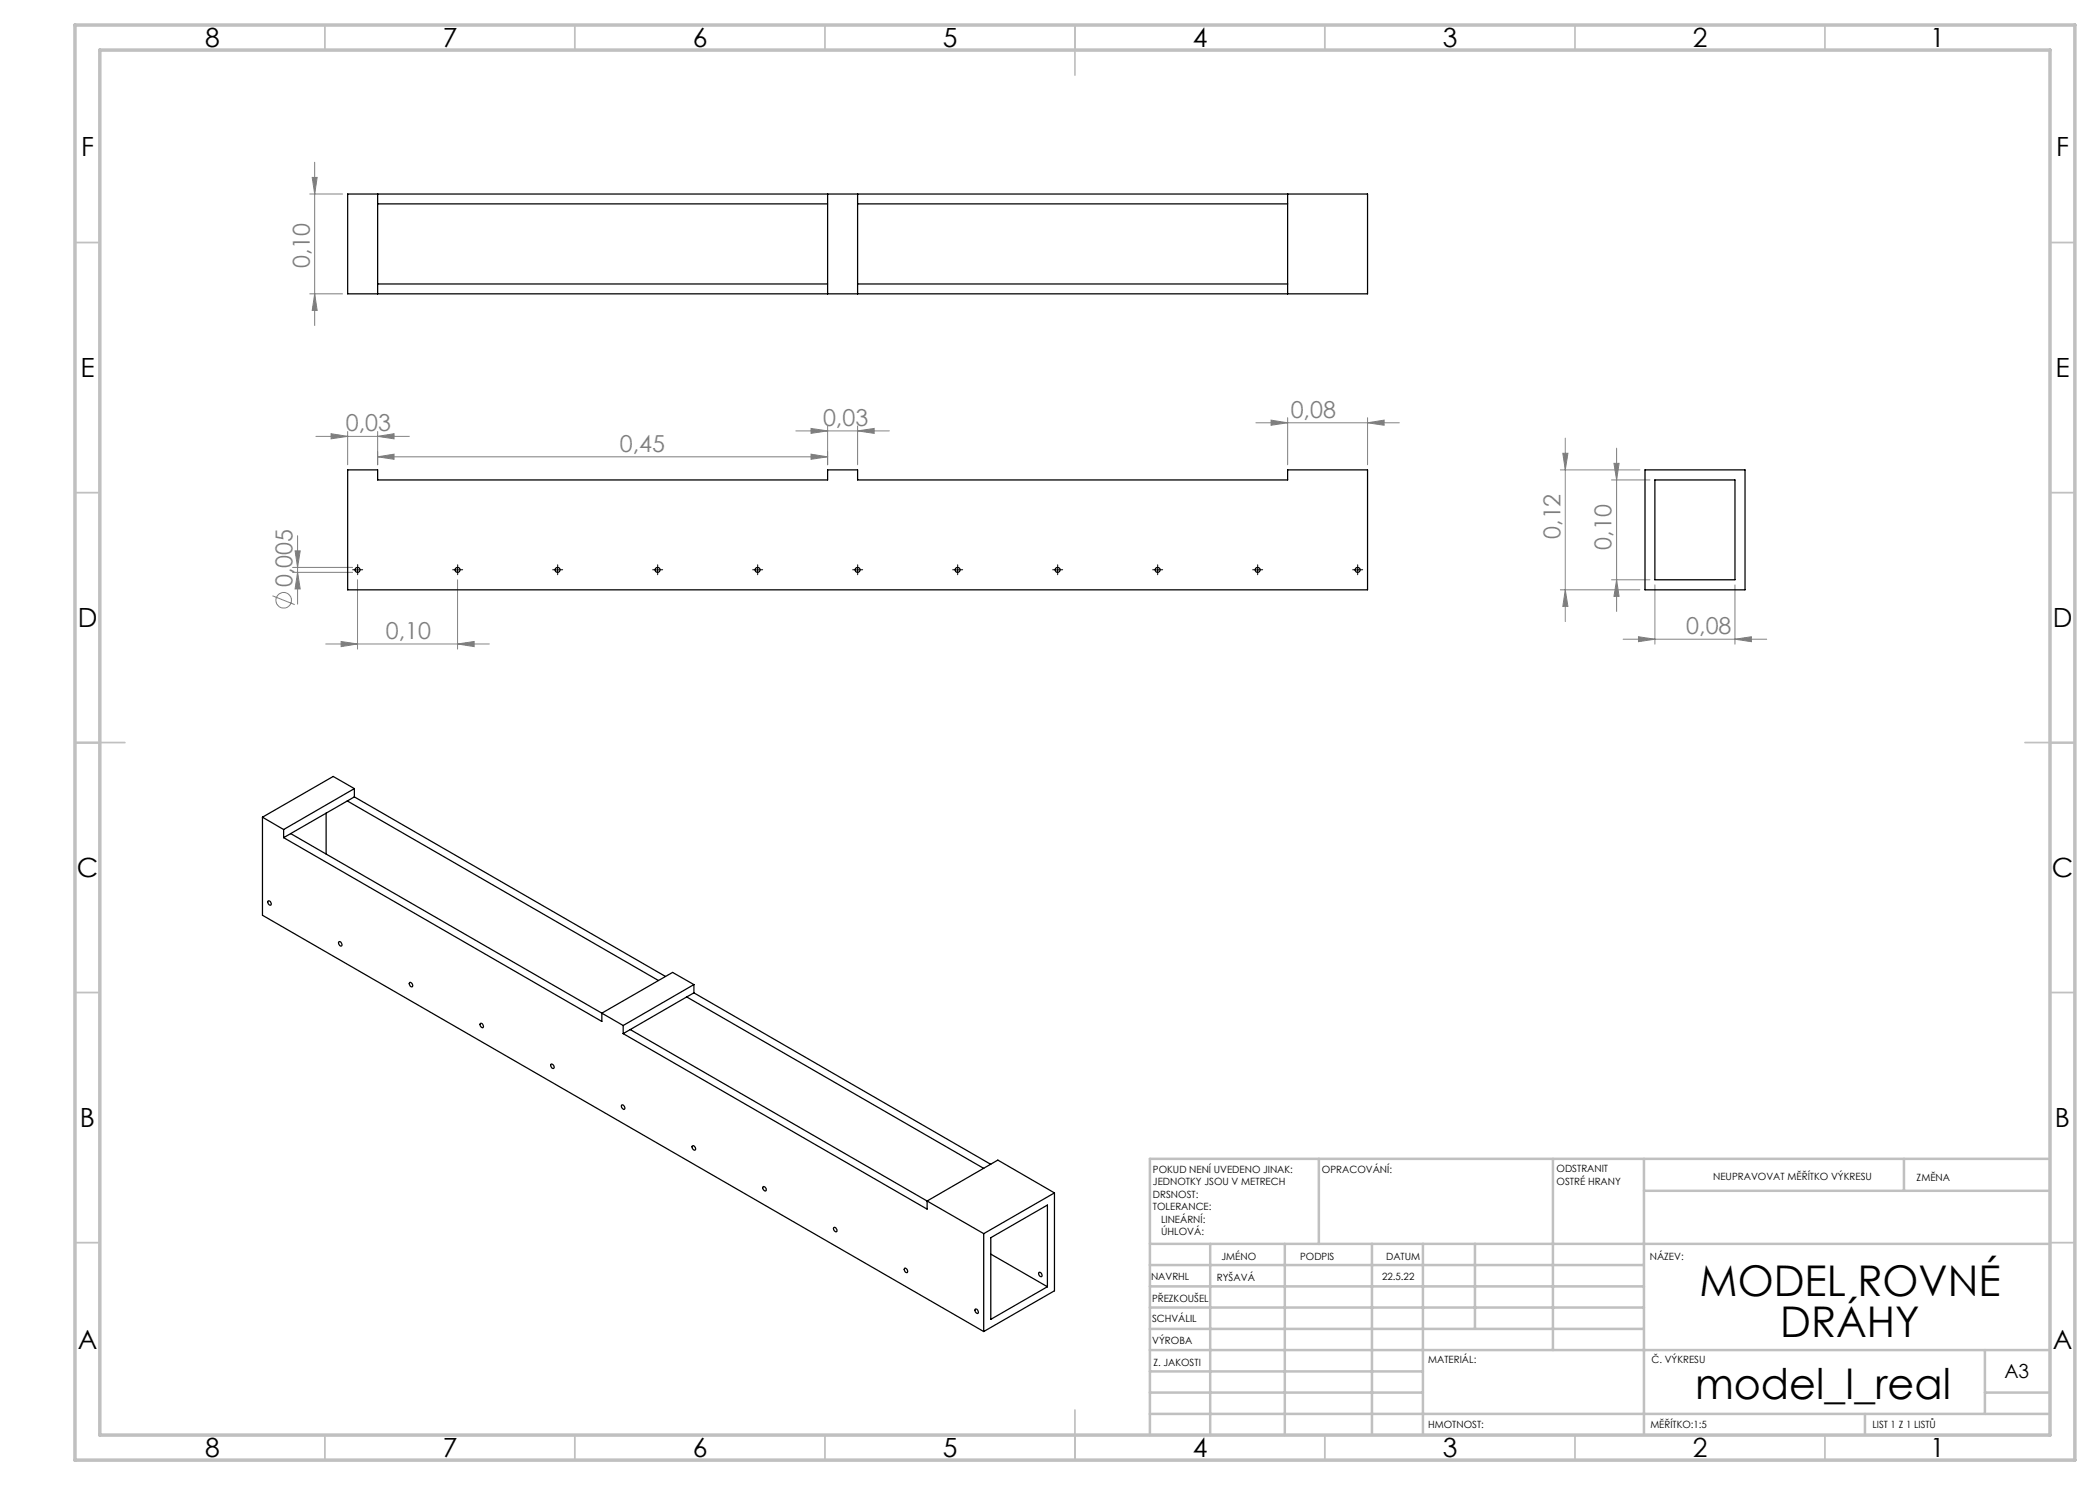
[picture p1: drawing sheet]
<svg xmlns="http://www.w3.org/2000/svg" width="420mm" height="297mm" viewBox="0 0 420 297" stroke-linecap="round" stroke-linejoin="round" font-family="sans-serif">
<g fill="none" stroke="#808080" stroke-width=".2">
<path d="M61.9 38.8h6.6M62.4 35.5h1l-.5 3.3zM62.9 32.5v32.6M61.9 58.8h6.6M62.9 58.8l.5 3.3h-1zM63.2 87.3h18.7M66.2 86.7l3.3 .6-3.3 .5zM69.5 86.3v6.7M75.5 87.3l3.3-.6v1.1zM75.5 91.4l3.3-.6v1.1zM75.5 86.3v6.7M75.5 91.4h90"/>
<path d="M159.2 86.2h18.7M162.2 85.7l3.3 .5-3.3 .5zM162.2 90.8l3.3 .6-3.3 .5zM165.5 85.2v7.8M171.5 86.2l3.3-.5v1zM171.5 85.2v7.8M251.2 84.6h28.7M254.2 84l3.3 .6-3.3 .5zM257.5 83.5v9.5M273.5 84.6l3.3-.6v1.1zM273.5 83.5v9.5M312.1 94h15.9"/>
<path d="M312.6 90.7h1l-.5 3.3zM313.1 87.6v36.7M322.3 96h7.7M322.8 92.7h1l-.5 3.3zM323.3 89.6v32.7M54.5 119.2l4.4 1.7M58.5 113.5h12M58.5 114.5h12M59 110.2h1l-.5 3.3zM59.5 107.1v13.7M59.5 114.5l.5 3.3h-1zM71.5 116v13.8"/>
<path d="M91.5 116v13.8M312.1 118h15.9M313.1 118l.5 3.3h-1zM322.3 116h7.7M323.3 116l.5 3.3h-1zM331 117v11.8M347 117v11.8M65.2 128.8h32.7M68.2 128.3l3.3 .5-3.3 .5zM91.5 128.8l3.3-.5v1zM324.6 127.8h28.7M327.7 127.3l3.3 .5-3.3 .5z"/>
<path d="M347 127.8l3.3-.5v1z"/>
<circle cx="56.7" cy="120.1" r="1.56"/>
</g>
<g fill="none" stroke="#000" stroke-width=".2" stroke-dasharray="15.2 1.3 1.3 1.3">
<path d="M71 114h-.5M71.5 113.5v-.6M71.5 114.5v.5M72 114h.5M91 114h-.5M91.5 113.5v-.5M91.5 114.5v.5M92 114h.5M111 114h-.5M111.5 113.5v-.5M111.5 114.5v.5M112 114h.5"/>
<path d="M131 114h-.5M131.5 113.5v-.5M131.5 114.5v.5M132 114h.5M151 114h-.5M151.5 113.5v-.5M151.5 114.5v.5M152 114h.5M171 114h-.5M171.5 113.5v-.5M171.5 114.5v.5M172 114h.5"/>
<path d="M191 114h-.5M191.5 113.5v-.5M191.5 114.5v.5M192 114h.5M211 114h-.5M211.5 113.5v-.5M211.5 114.5v.5M212 114h.5M231 114h-.5M231.5 113.5v-.5M231.5 114.5v.5M232 114h.5"/>
<path d="M251 114h-.5M251.5 113.5v-.5M251.5 114.5v.5M252 114h.5M271 114h-.5M271.5 113.5v-.5M271.5 114.5v.5M272 114h.5"/>
</g>
<g fill="none" stroke="#000" stroke-width=".2">
<path d="M71 114h1M71.5 113.5v1M91 114h1M91.5 113.5v1M111 114h1M111.5 113.5v1M131 114h1M131.5 113.5v1M151 114h1M151.5 113.5v1M171 114h1M171.5 113.5v1"/>
<path d="M191 114h1M191.5 113.5v1M211 114h1M211.5 113.5v1M231 114h1M231.5 113.5v1M251 114h1M251.5 113.5v1M271 114h1M271.5 113.5v1"/>
</g>
<g fill="none" stroke="#c0c0c0" stroke-width=".35">
<path d="M65 5v5M115 5v5M165 5v5M215 5v10M265 5v5M315 5v5M365 5v5M15 48.5h5M410 48.5h5M15 98.5h5M410 98.5h5M15 148.5h10"/>
<path d="M405 148.5h10M15 198.5h5M410 198.5h5M15 248.5h5M410 248.5h5M65 287v5M115 287v5M165 287v5M215 282v10M265 287v5M315 287v5M365 287v5"/>
</g>
<g fill="none" stroke="#c0c0c0" stroke-width=".5">
<path d="M263.8 231.8v17M310.6 231.8v38.2M328.8 231.8v55.2M328.8 238.2h81.2M380.8 231.8v6.4M410 231.8h-180v55.2M230 248.8h180M230 257.3h98.8M230 253h98.8M242 248.8v38.2M257 248.8v38.2M274.4 248.8v38.2"/>
<path d="M284.6 248.8v38.2M295 248.8v17M230 265.8h98.8M230 261.5h98.8M230 278.5h54.6M230 274.3h54.6M230 270h180M397 278.5h13M397 270v12.8M230 282.8h180M373 282.8v4.2"/>
</g>
<path d="M15 5h400v287h-400zM20 10h390v277h-390z" fill="none" stroke="#c0c0c0" stroke-width=".7"/>
<g fill="#808080">
<path d="M162.2 85.7l3.3 .5-3.3 .5zM171.5 86.2l3.3-.5v1zM66.2 86.7l3.3 .6-3.3 .5zM75.5 87.3l3.3-.6v1.1zM254.2 84l3.3 .6-3.3 .5zM273.5 84.6l3.3-.6v1.1zM75.5 91.4l3.3-.6v1.1zM162.2 90.8l3.3 .6-3.3 .5zM68.2 128.3l3.3 .5-3.3 .5zM91.5 128.8l3.3-.5v1zM327.7 127.3l3.3 .5-3.3 .5zM347 127.8l3.3-.5v1z"/>
<path d="M59 110.2h1l-.5 3.3zM59.5 114.5l.5 3.3h-1zM62.4 35.5h1l-.5 3.3zM62.9 58.8l.5 3.3h-1zM312.6 90.7h1l-.5 3.3zM313.1 118l.5 3.3h-1zM322.8 92.7h1l-.5 3.3zM323.3 116l.5 3.3h-1z"/>
</g>
<g fill="none" stroke="#000" stroke-width=".25">
<path d="M69.5 38.8h204v20h-204zM75.5 38.8v20M165.5 38.8v20M171.5 38.8v20M257.5 38.8v20M75.5 40.8h90M75.5 56.8h90M171.5 40.8h86M171.5 56.8h86M69.5 94h6v2h90v-2h6v2h86v-2h16v24h-204zM329 94h20v24h-20zM331 96h16v20h-16z"/>
<path d="M70.9 159.4l62.2 35.9M70.9 159.4l-14.2 8.1M70.9 157.7l-14.2 8.2M70.9 157.7l-4.3-2.4-14.1 8.1M70.9 157.7v1.7M52.5 163.4v19.7l144.2 83.2M52.5 163.4l4.2 2.5M56.7 165.9v1.6M56.7 167.5l63.7 36.8v-1.7M58.1 166.7l62.3 35.9M65.2 162.6v8.2M69.5 160.2l62.2 35.9"/>
<path d="M53.7 180.2a.51 .51 0 0 1 .5 .3 .51 .51 0 0 1-.2 .5l-.3-.2-.1-.4zM67.7 188.4a.47 .47 0 0 1 .6 .2 .47 .47 0 0 1-.1 .6l-.4-.3zM82 196.5a.51 .51 0 0 1 .5 .3 .51 .51 0 0 1-.2 .6l-.3-.3-.2-.4zM137.3 199.4l59.4 34.3M137.3 199.4l-11.3 6.5M138.8 198.6l-1.5 .8M138.8 198.6l59.4 34.3M138.8 196.9l-4.3-2.4-14.1 8.1M138.8 196.9l-14.2 8.2M138.8 196.9v1.7M96 204.7a.47 .47 0 0 1 .6 .3 .47 .47 0 0 1-.1 .6l-.4-.4zM110.1 212.9a.48 .48 0 0 1 .6 .2 .48 .48 0 0 1-.1 .6l-.3-.1z"/>
<path d="M120.4 202.6l4.2 2.5M124.6 205.1v1.6M124.6 206.7l60.8 35.1v-1.6l14.2-8.2 11.3 6.6M126 205.9l70.7 40.8M126 205.9l-1.4 .8M124.4 221a.52 .52 0 0 1 .5 .3 .52 .52 0 0 1-.2 .6l-.4-.5zM138.4 229.2a.47 .47 0 0 1 .6 .2 .47 .47 0 0 1-.1 .6l-.4-.3zM152.6 237.3a.58 .58 0 0 1 .5 .9 .58 .58 0 0 1-.5-.9zM210.9 238.6v19.6l-14.2 8.1M210.9 238.6l-14.2 8.1M166.8 245.5a.56 .56 0 0 1 .5 .8 .56 .56 0 0 1-.5-.8zM180.9 253.6a.51 .51 0 0 1 .5 .3 .51 .51 0 0 1-.1 .6l-.4-.3-.1-.3z"/>
<path d="M196.7 246.7v19.6M198.2 247.5l11.3-6.5v16.3l-11.3 6.6zM198.2 250.8l11.3 6.5M207.8 254.5a.51 .51 0 0 1 .5 .3 .51 .51 0 0 1-.1 .5l-.4-.2-.1-.4zM195.1 261.8a.54 .54 0 0 1 .5 .3 .54 .54 0 0 1-.1 .6l-.4-.3-.1-.4z"/>
<circle cx="71.5" cy="114" r=".5"/>
<circle cx="91.5" cy="114" r=".5"/>
<circle cx="111.5" cy="114" r=".5"/>
<circle cx="131.5" cy="114" r=".5"/>
<circle cx="151.5" cy="114" r=".5"/>
<circle cx="171.5" cy="114" r=".5"/>
<circle cx="191.5" cy="114" r=".5"/>
<circle cx="211.5" cy="114" r=".5"/>
<circle cx="231.5" cy="114" r=".5"/>
<circle cx="251.5" cy="114" r=".5"/>
<circle cx="271.5" cy="114" r=".51"/>
</g>
<g font-size="8.5">
<text x="339.9" y="259.3">MODEL ROVNÉ</text>
<text x="356" y="267.4">DRÁHY</text>
<text x="339" y="279.7">model_I_real</text>
</g>
<g font-size="5.3">
<text x="41" y="9.5">8</text>
<text x="88.5" y="9.5">7</text>
<text x="138.5" y="9.5">6</text>
<text x="188.5" y="9.5">5</text>
<text x="238.5" y="9.5">4</text>
<text x="288.5" y="9.5">3</text>
<text x="338.5" y="9.5">2</text>
<text x="386" y="9.5">1</text>
<text x="16.2" y="31.2">F</text>
<text x="411.2" y="31.2">F</text>
<text x="16.1" y="75.5">E</text>
<text x="411.1" y="75.5">E</text>
<text x="15.5" y="125.5">D</text>
<text x="410.5" y="125.5">D</text>
<text x="15.4" y="175.5">C</text>
<text x="410.4" y="175.5">C</text>
<text x="16" y="225.5">B</text>
<text x="411" y="225.5">B</text>
<text x="15.5" y="269.7">A</text>
<text x="410.5" y="269.7">A</text>
<text x="41" y="291.5">8</text>
<text x="88.5" y="291.5">7</text>
<text x="138.5" y="291.5">6</text>
<text x="188.5" y="291.5">5</text>
<text x="238.5" y="291.5">4</text>
<text x="288.5" y="291.5">3</text>
<text x="338.5" y="291.5">2</text>
<text x="386" y="291.5">1</text>
</g>
<g font-size="4.7" fill="#808080">
<text x="61.9" y="53.6" transform="rotate(-90 61.9 53.6)">0,10</text>
<text x="258.1" y="83.5">0,08</text>
<text x="69.2" y="86.2">0,03</text>
<text x="164.6" y="85.1">0,03</text>
<text x="124" y="90.3">0,45</text>
<text x="312.1" y="107.8" transform="rotate(-90 312.1 107.8)">0,12</text>
<text x="322.3" y="109.9" transform="rotate(-90 322.3 109.9)">0,10</text>
<text x="58.5" y="117.5" transform="rotate(-90 58.5 117.5)">0,005</text>
<text x="77.2" y="127.8">0,10</text>
<text x="337.3" y="126.8">0,08</text>
</g>
<text font-size="3.9" x="400.9" y="275.5">A3</text>
<g font-size="2">
<text x="230.6" y="234.6">POKUD NENÍ UVEDENO JINAK:</text>
<text x="230.6" y="237.1">JEDNOTKY JSOU V METRECH</text>
<text x="230.6" y="239.6">DRSNOST:</text>
<text x="264.4" y="234.6">OPRACOVÁNÍ:</text>
<text x="311.3" y="234.5">ODSTRANIT</text>
<text x="311.3" y="237">OSTRÉ HRANY</text>
<text x="342.6" y="236">NEUPRAVOVAT MĚŘÍTKO VÝKRESU</text>
<text x="383.3" y="236.2">ZMĚNA</text>
<text x="230.6" y="242.1">TOLERANCE:</text>
<text x="232.2" y="244.6">LINEÁRNÍ:</text>
<text x="232.2" y="247.1">ÚHLOVÁ:</text>
<text x="244.3" y="252">JMÉNO</text>
<text x="260" y="251.9">PODPIS</text>
<text x="277.2" y="251.9">DATUM</text>
<text x="330" y="251.9">NÁZEV:</text>
<text x="230.2" y="256.1">NAVRHL</text>
<text x="243.4" y="256.1">RYŠAVÁ</text>
<text x="276.4" y="255.9">22.5.22</text>
<text x="230.4" y="260.3">PŘEZKOUŠEL</text>
<text x="230.4" y="264.4">SCHVÁLIL</text>
<text x="230.5" y="268.8">VÝROBA</text>
<text x="230.7" y="273.1">Z. JAKOSTI</text>
<text x="285.6" y="272.5">MATERIÁL:</text>
<text x="330.3" y="272.5">Č. VÝKRESU</text>
<text x="285.6" y="285.5">HMOTNOST:</text>
<text x="330.1" y="285.6">MĚŘÍTKO:1:5</text>
<text x="374.5" y="285.6">LIST 1 Z 1 LISTŮ</text>
</g>
</svg>
